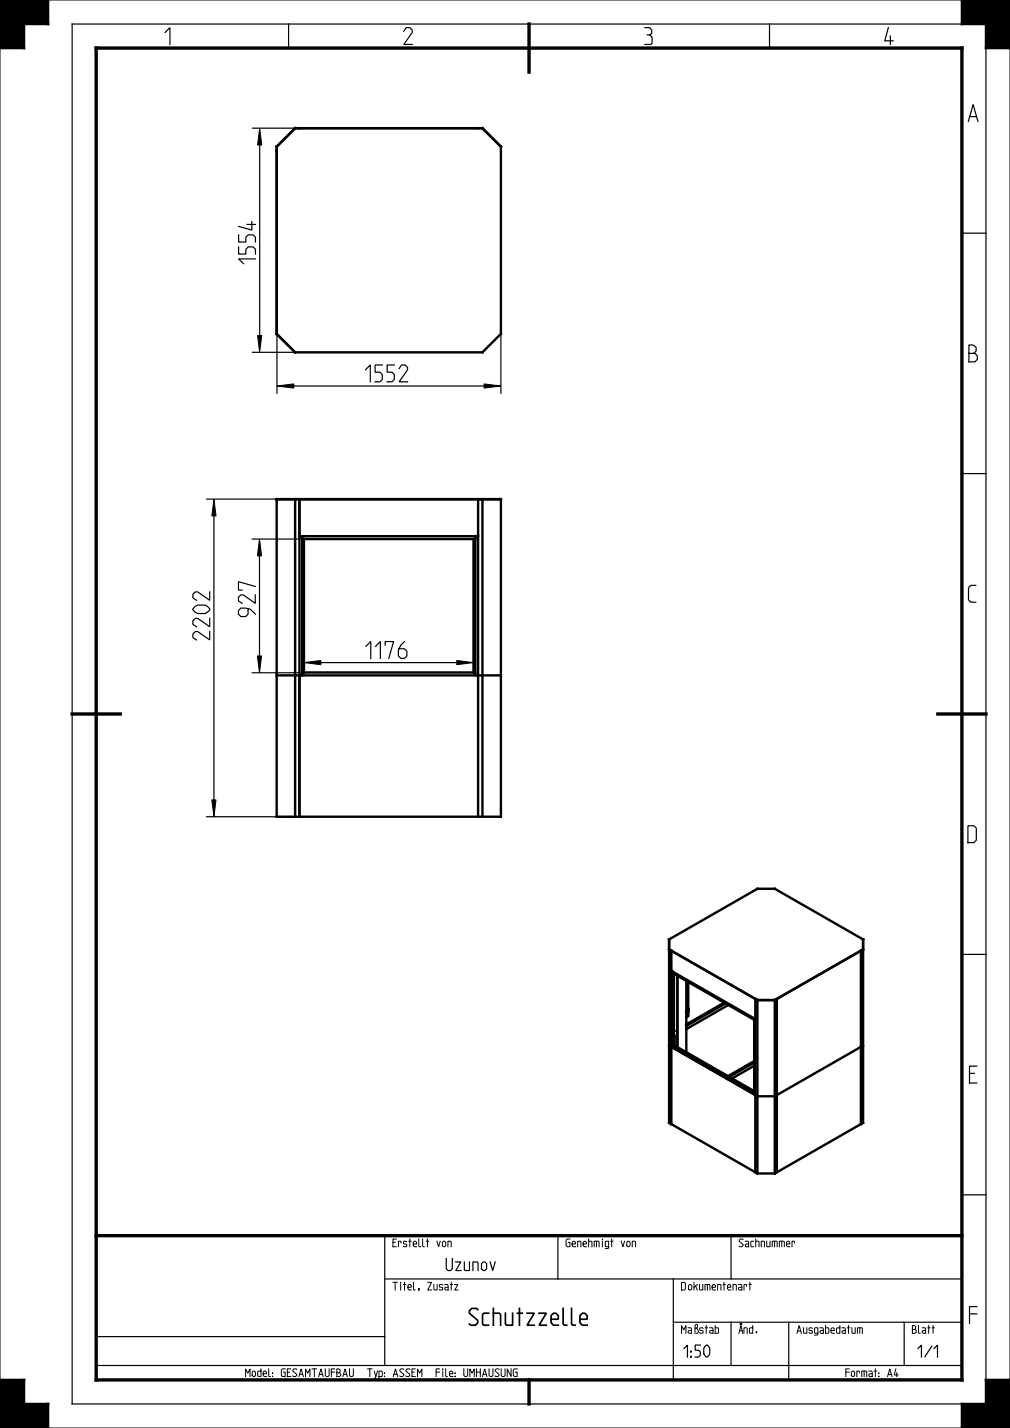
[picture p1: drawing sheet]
<svg xmlns="http://www.w3.org/2000/svg" width="210mm" height="297mm" viewBox="0 0 210 297" stroke-linecap="round" stroke-linejoin="round" font-family="sans-serif">
<path d="M0 0h10v5h-5v5h-5zM200 0h10v10h-5v-5h-5zM0 287h5v5h5v5h-10zM205 287h5v10h-10v-5h5z" fill="#000"/>
<path d="M0 0h10v5h-5v5h-5zM0 10v277M10 0h190M200 0h10v10h-5v-5h-5zM210 10v277M0 287h5v5h5v5h-10zM10 297h190M205 287h5v10h-10v-5h5z" fill="none" stroke="#000" stroke-width=".21"/>
<g fill="none" stroke="#000" stroke-width=".5">
<path d="M0 0h10v5h-5v5h-5zM200 0h10v10h-5v-5h-5zM57.5 30.5v38.9l3.9 3.9M57.5 30.5l3.9-3.8h38.9l3.8 3.8v38.9l-3.8 3.9h-38.9M57.5 31.4h.1M61.4 26.7l-3.9 3.8M62.3 26.7h.1M99.4 26.7h.1M57.5 68.5h.1M57.5 103.9h46.6M57.5 103.8h46.6v66.1h-46.6zM61.4 103.9v66"/>
<path d="M61.4 103.8v.1M62.3 103.9v66M62.3 111.5h37.1M62.8 111.5v29M62.8 112.1h36M63.1 112.1v27.8M63.2 112.1v27.8M98.5 112.1v27.8M98.8 111.5v29M99.4 103.9v66M100.3 103.8v66.1M62.8 139.9h36"/>
<path d="M57.5 140.5h46.6M139.1 197.5l18.4 10.5h3.6l18.4-10.5M139.5 197.7v36.1M179 197.7v36.1M179.5 195.4l-18.4-10.5h-3.6l-18.4 10.5v38.1l18.4 10.6M179.5 195.4v38.1l-18.4 10.6M179.5 195.4h.1M139.1 217.5l18.4 10.5h3.6l17.9-10.3M139.5 201.9l17.6 10.1M139.6 217.7h-.1M139.8 202.1v15.8M139.8 202.4l17 9.7"/>
<path d="M140.1 202.5v14.9M140.1 217.4l-.3 .1 17 9.8M140.1 217.4l16.7 9.5M140.3 215.4v2M140.3 214.4l-.2 .1M140.8 202.9v14.9M140.9 203v14.8M142.7 204v14.8M150.6 208.5l-7.9 4.6M150.9 208.7l-8.2 4.7M151.4 209l-8.7 5M156.8 211.8v15.8"/>
<path d="M157.1 207.8v36M161.5 207.8v36M179 217.7h.1M179.5 217.5l-.5 .2M139.5 233.8h.1M156.8 220.7l-5.4 3.1M156.8 221l-5.2 3M156.8 221.7l-4.6 2.6M179 233.8h.1M157.5 244.1h3.6M157.5 244.1v-36.1h3.6v36.1M0 287h5v5h5v5h-10z"/>
<path d="M205 287h5v10h-10v-5h5z"/>
</g>
<path d="M20 10h180v277h-180zM110 5v10M15 148.5h10M195 148.5h10M20 257h180M110 287v5" fill="none" stroke="#000" stroke-width=".7"/>
<g fill="none" stroke="#000" stroke-width=".25">
<path d="M60 5v5M160 5v5M200 5h-185v287h185M205 10v277M200 48.5h5M200 98.5h5M200 198.5h5M20 257h180v30h-180zM80 257v27M116 257v9M152 257v9M200 248.5h5"/>
<path d="M20 278h60M80 266h120M140 275h60M140 266v21M152 275v9M164 275v12M188 275v9M20 284h180"/>
</g>
<!-- layer: 02___PRT_ALL_AXES -->
<path d="M143.1 204.2v5.7l-.4 .3M143.1 210.5v.8l-.4 .2M143.1 209.7l.1 .2M143.2 209.9l-.1 .6-.4 .3M143.2 209.9l-.5 .4" fill="none" stroke="#000" stroke-width=".5"/>
<!-- layer: 04_ZCHNBEMASSUNG -->
<path d="M54 26.7l.4 3.5h-.8zM53.6 69.8h.8l-.4 3.5zM57.6 80.3l3.5-.5v.9zM100.6 79.8l3.5 .5-3.5 .4zM44.5 103.8l.4 3.5h-.9zM54 112.1l.4 3.5h-.9zM53.5 136.4h.9l-.4 3.5zM63.2 137.8l3.5-.4v.9zM95 137.4l3.5 .4-3.5 .5zM44 166.4h.9l-.4 3.5z" fill="#000"/>
<path d="M54 26.7l.4 3.5h-.8zM53.6 69.8h.8l-.4 3.5zM100.6 79.8l3.5 .5-3.5 .4zM57.6 80.3l3.5-.5v.9zM44.5 103.8l.4 3.5h-.9zM54 112.1l.4 3.5h-.9zM53.5 136.4h.9l-.4 3.5zM63.2 137.8l3.5-.4v.9zM95 137.4l3.5 .4-3.5 .5zM44 166.4h.9l-.4 3.5z" fill="none" stroke="#000" stroke-width=".21"/>
<g fill="none" stroke="#000" stroke-width=".25">
<path d="M52.5 26.7h8.8M54 30.2v39.6M52.5 73.3h8.8M57.6 68v13.8M104.1 69.5v12.3M61.1 80.3h39.5M43 103.8h18.3M44.5 107.3v59.1M52.5 112.1h10.3M54 115.6v20.8M52.5 139.9h10.3M66.7 137.8h28.3"/>
<path d="M43 169.9h19.8"/>
</g>
<g font-size="4.6">
<text x="33.6" y="9.3">1</text>
<text x="83.6" y="9.3">2</text>
<text x="133.6" y="9.3">3</text>
<text x="183.6" y="9.3">4</text>
<text x="201.1" y="25.3">A</text>
<text x="53.1" y="54.8" transform="rotate(-90 53.1 54.8)">1554</text>
<text x="201.1" y="75.3">B</text>
<text x="76" y="79.4">1552</text>
<text x="201.1" y="125.3">C</text>
<text x="53.1" y="128.2" transform="rotate(-90 53.1 128.2)">927</text>
<text x="43.6" y="133.1" transform="rotate(-90 43.6 133.1)">2202</text>
<text x="76.1" y="136.9">1176</text>
<text x="201.1" y="175.3">D</text>
<text x="201.1" y="225.3">E</text>
<text x="95" y="275.6">Schutzzelle</text>
<text x="201.1" y="275.3">F</text>
</g>
<g font-size="3.3">
<text x="92.1" y="264.3">Uzunov</text>
<text x="141.1" y="282.3">1:50</text>
<text x="190.4" y="282.3">1/1</text>
</g>
<g font-size="2.1">
<text x="81.4" y="259.3">Erstellt von</text>
<text x="117.4" y="259.3">Genehmigt von</text>
<text x="153.4" y="259.3">Sachnummer</text>
<text x="81.4" y="268.3">Titel, Zusatz</text>
<text x="141.4" y="268.3">Dokumentenart</text>
<text x="141.4" y="277.3">Maßstab</text>
<text x="153.4" y="277.3">Änd.</text>
<text x="165.4" y="277.3">Ausgabedatum</text>
<text x="189.4" y="277.3">Blatt</text>
<text x="50.3" y="286.3">Model: GESAMTAUFBAU</text>
<text x="76" y="286.3">Typ: ASSEM</text>
<text x="89.8" y="286.3">File: UMHAUSUNG</text>
<text x="175.1" y="286.3">Format: A4</text>
</g>
</svg>
